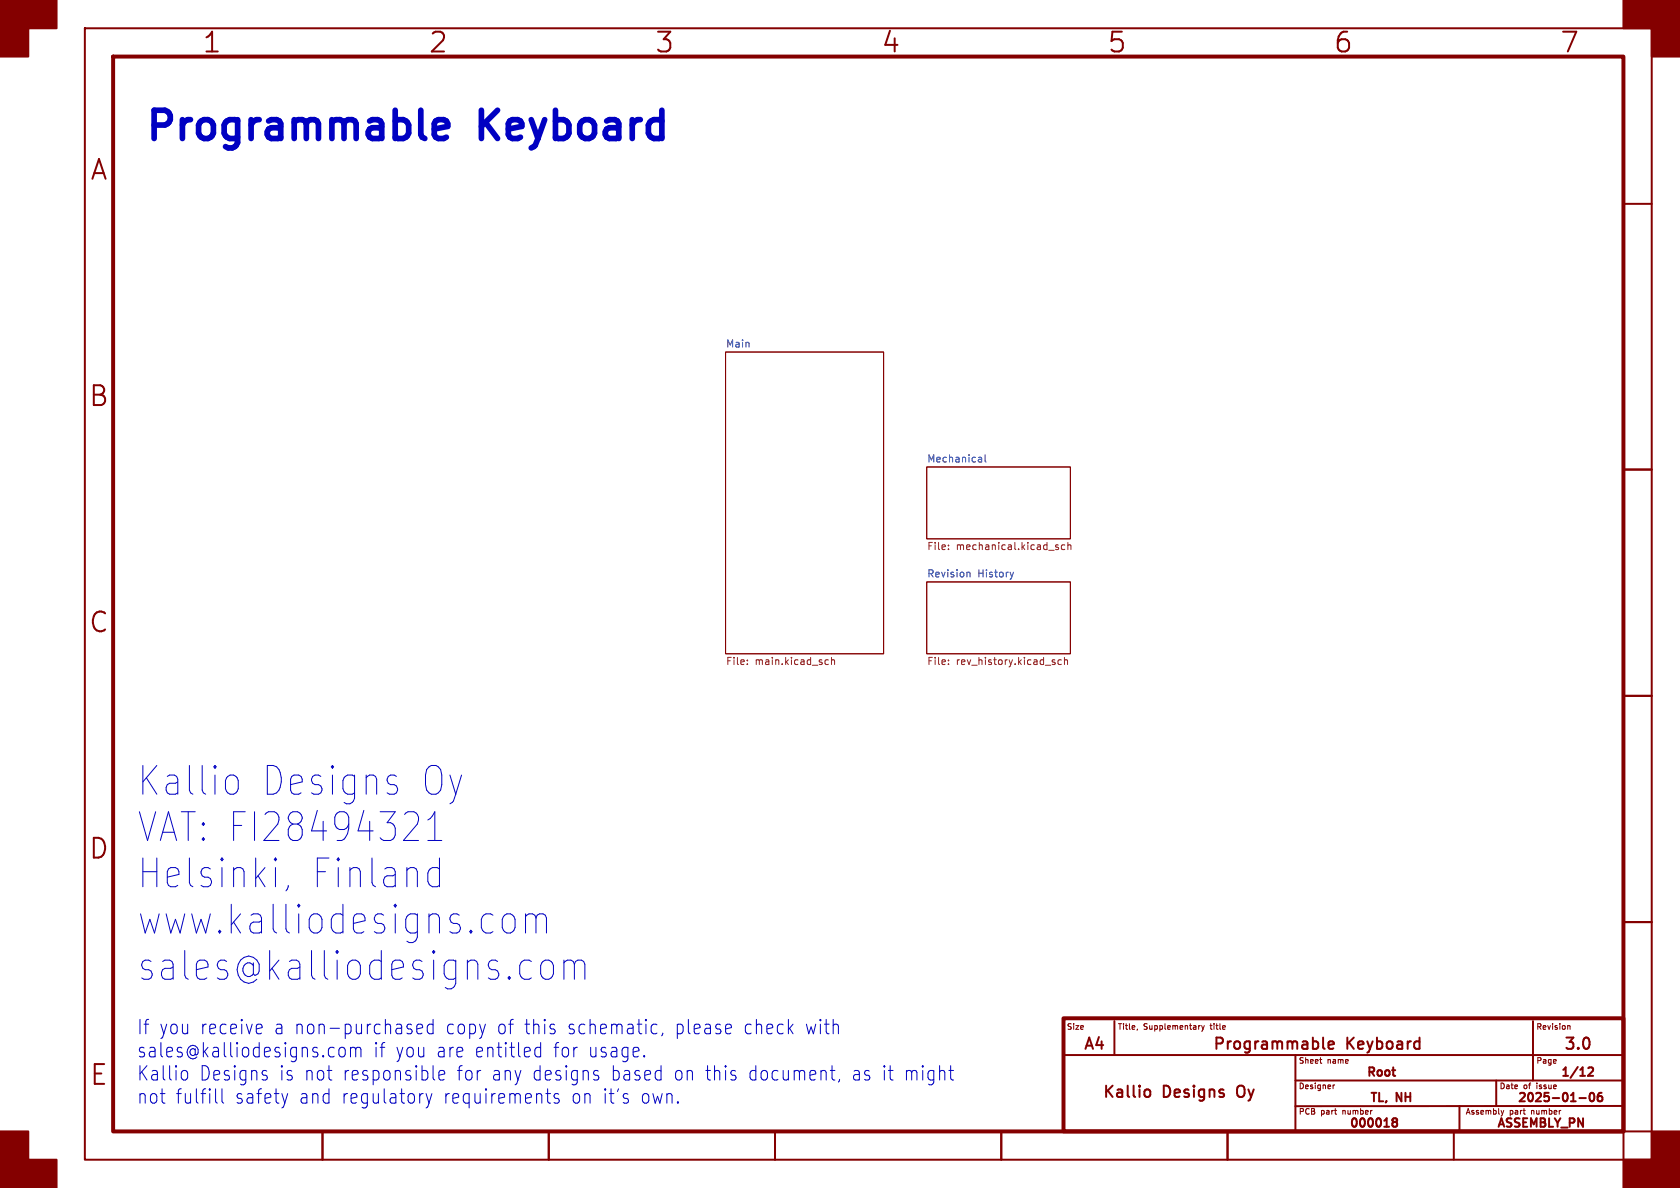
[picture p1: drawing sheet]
<svg xmlns="http://www.w3.org/2000/svg" width="297mm" height="210mm" viewBox="0 0 297 210" stroke-linecap="round" stroke-linejoin="round" font-family="sans-serif">
<g fill="none" stroke="#840000" stroke-width=".35">
<path d="M15 5h277v200h-277zM287 36h5M287 83h5M287 123h5M287 163h5M188 186.5h99M197 180.5v6M202.4 192.8a.54 .54 0 0 1 .5-.2 .54 .54 0 0 1 .5 .4v.5a.54 .54 0 0 1-.5 .4 .54 .54 0 0 1-.5-.2M229 186.5v13.5M229 191h58M233.9 183.4v1.7l.3 .3M234.9 184.7l.9-.1-.1-.4-.6-.1-.2 .3 .1 .9 .1 .1 .6-.1"/>
<path d="M246.1 189.2h.6M246.4 198.3l-.3-.3 .3-.3 .5 .1 .1 .2-.3 .3M246.4 198.3l-.3 .3 .1 .4 .2 .2 .5-.1 .1-.2-.1-.4-.2-.2M246.4 198.3h.3M246.5 190.2h.2M250.8 184.1l.2 .1M251 183.4v2M251 185.3l-.2 .1M258 195.5v4.5M264.5 191v4.5M271 180.5v10.5M279.2 194.1h1.2"/>
<path d="M280.8 188.8l.6-.1 .2 .1v.3l-.9 1.1h.9M281.1 193.3l.3-.1a.81 .81 0 0 1 .5 .6 .81 .81 0 0 1-.3 .8l-.1 .1a.81 .81 0 0 1-.4-1.4zM283.1 193.2a.59 .59 0 0 0-.7 .6v.6l.2 .2 .4 .1 .2-.2 .1-.5-.2-.2h-.4l-.3 .2M287 195.5h-58M57 200v5M97 200v5M137 200v5M177 200v5M181 200h111M217 200v5M257 200v5M287 200v5"/>
</g>
<path d="M20 10h267v190h-267zM188 180h99v20h-99z" fill="none" stroke="#840000" stroke-width=".7"/>
<g fill="#840000" stroke="#840000" stroke-width=".35">
<path d="M0 0h10v5h-5v5h-5z"/>
<path d="M0 200h5v5h5v5h-10z"/>
<path d="M287 0h10v10h-5v-5h-5z"/>
<path d="M292 200h5v10h-10v-5h5z"/>
</g>
<g fill="none" stroke="#840000" stroke-width=".18">
<path d="M128.3 62.2h27.9v53.4h-27.9zM163.8 82.6h25.4v12.7h-25.4zM163.8 102.9h25.4v12.7h-25.4zM201.1 181.9l-.1 .2M212.1 181.3h.1M212.4 181.3l.3 .7M212.7 182l-.3 .3M212.9 181.3l-.2 .7M233.3 187.3h.4M233.6 188h.1M235.7 191.8v.7M236 191.8l-.3 .2"/>
<path d="M265.4 196.3l.2 .7M265.6 197l-.1 .2M265.8 196.3l-.2 .7M277.2 181.3h.3l.1 .7"/>
</g>
<path d="M173.1 80.8h.3l.1 .2v.7M173.5 81.6l-.4 .1M173.5 81.1l-.4 .1M174.2 80.4v1.1l.1 .2M171 101.2h.4l.1 .8M179.2 101.1l-.3 .9" fill="none" stroke="#006464" stroke-width=".18"/>
<g fill="none" stroke="#725600" stroke-width=".18">
<path d="M167.7 97v.2M167.7 96.4v.1M186.8 96.7l.3 .1 .1 .2-.2 .2h-.3M186.8 96.3l.3 .1M188.2 96.4l-.3-.1-.3 .3 .2 .5h.4M188.8 96.4l.2-.1 .3 .1v.8M188.8 95.9v1.3M132.1 117.4v.1M132.1 116.7v.1M146.1 116.6l.4 .1M146.5 117.4l-.4 .1M147 116.8l.2-.2 .3 .1v.8"/>
<path d="M147 116.2v1.3M167.7 116.7v.1M167.7 117.4v.1M187.6 116.7l-.3-.1-.3 .3 .2 .5h.4M188.2 116.8l.2-.2 .3 .1v.8M188.2 116.2v1.3"/>
</g>
<g fill="none" stroke="#0000c2" stroke-width=".18">
<path d="M40.7 137a1.18 1.18 0 0 1 1.4 1v1.4a1.18 1.18 0 0 1-1.4 1M69.7 138.7a.89 .89 0 0 1 .6 .8 .89 .89 0 0 1-.6 .9M69.7 137l.4 .3M48.7 151.7l.2 .2-.2 .3M51 156.5v.3l-.5 .7M74 144.9l-.2 .8-2.5 2.9h2.7M75.6 148.6h2.5M76 156.5l.5 .3h.8l.4-.3M76 153.6l.5-.2h.8l.4 .2M76.9 143.5v5.1M77.7 151.7v5.1M89.2 161.8a1.12 1.12 0 0 1 1.9 .7v1.5a1.14 1.14 0 0 1-1.2 1 1.14 1.14 0 0 1-1.1-1v-1.5z"/>
<path d="M92.9 162a1.06 1.06 0 0 1 1.7-.2l.2 .5M92.9 161.5v3.4M93.5 169.7l.4 .3M93.9 172.9l-.4 .2M94.8 162.3l.2-.5 .4-.3h.6l.4 .3 .2 .5v2.6M94.8 162.3v2.6M96 170a1.12 1.12 0 0 1 1.8 .7v1.4a1.14 1.14 0 0 1-1.1 1.1 1.14 1.14 0 0 1-1.1-1.1v-1.4zM99.7 170.2a1.06 1.06 0 0 1 1.6-.2l.2 .4M99.7 169.7v3.4M101.5 170.4l.2-.4 .5-.3h.6l.4 .3 .2 .4v2.7M101.5 170.4v2.7M32.5 189.2a.59 .59 0 0 1 .7 .5v.7a.59 .59 0 0 1-.7 .5"/>
<path d="M38.1 192.5v2.1l.3 .4M39.2 192.5v2.1l.3 .4M46 181l.2 .2 .1 .5-1 .2M46.2 182.6l-.2 .1M47 190.1a.44 .44 0 0 1 .3 .4 .44 .44 0 0 1-.3 .4M47 189.2l.2 .1M50.9 193.3l-.6 1.7M58.9 185.1l.2 .2M59.1 186.7l-.2 .1M60.1 185.3a.56 .56 0 0 1 .9 .3v.7a.57 .57 0 0 1-.5 .6 .57 .57 0 0 1-.6-.6v-.7zM62 185.4a.53 .53 0 0 1 .8-.1l.1 .2M62 185.1v1.7"/>
<path d="M62.9 185.5l.3-.4 .5 .2 .1 1.5M62.9 185.5v1.3M73.7 181.9l1-.2-.1-.5-.6-.2-.3 .4 .1 1.2 .2 .1 .6-.1M75.3 193.3l.5 1.7M75.8 195l-.2 .6-.3 .3M76.4 193.3l-.6 1.7M76.6 181.2l-.7-.2-.4 .5v.8l.2 .3 .2 .1 .7-.1M76.6 180.2v2.5M77.6 190.1l1-.3-.1-.5-.6-.1-.3 .4 .1 1.2 .2 .1 .6-.1M94.6 186.3l.4 .5 .6-.1M95.6 185.3l-.6-.2-.4 .5M95.6 184.3v2.5"/>
<path d="M96.5 193.3h.8M96.9 194.9l.4 .1M98.8 193.4l-.5-.1a.44 .44 0 0 0-.4 .4 .44 .44 0 0 0 .4 .5h.3a.44 .44 0 0 1 .3 .4 .44 .44 0 0 1-.3 .4l-.7-.1M105.6 190.1a.44 .44 0 0 1 .3 .4 .44 .44 0 0 1-.3 .4M105.6 189.2l.2 .1M113.9 186.6l.1 .1-.1 .1M115.5 181l.6 .2M116.1 182.6l-.6 .1M117.2 182.6l-.2 .5M146.8 189.2h.8M147.2 190.8l.4 .1M148.4 190.8l-.2 .5"/>
<path d="M167.8 189.2h.8M168.4 190.9h.2"/>
</g>
<path d="M76.8 22.8l2.4-.5v-.4l-.3-.5-.5-.2h-.9l-.5 .2-.2 .5v1.9l.2 .4 .5 .3h.9l.5-.3" fill="none" stroke="#0000c2" stroke-width="1"/>
<g font-size="7.1" fill="#0000c2">
<text x="24.1" y="141">Kallio</text>
<text x="45.7" y="141">Designs</text>
<text x="73.5" y="141">Oy</text>
<text x="24.1" y="149.2">VAT: FI28494321</text>
<text x="24.1" y="157.4">Helsinki,</text>
<text x="54.6" y="157.4">Finland</text>
<text x="24.1" y="165.6">www.kalliodesigns.com</text>
<text x="24.1" y="173.7">sales@kalliodesigns.com</text>
</g>
<g font-size="7" fill="#0000c2">
<text x="25.4" y="25.2">Programmable</text>
<text x="85.3" y="25.2">Keyboard</text>
</g>
<g font-size="4.9" fill="#840000">
<text x="35.7" y="9.8">1</text>
<text x="75.7" y="9.8">2</text>
<text x="115.7" y="9.8">3</text>
<text x="155.7" y="9.8">4</text>
<text x="195.7" y="9.8">5</text>
<text x="235.7" y="9.8">6</text>
<text x="275.7" y="9.8">7</text>
<text x="15.8" y="32.3">A</text>
<text x="15.6" y="72.3">B</text>
<text x="15.6" y="112.3">C</text>
<text x="15.6" y="152.3">D</text>
<text x="15.7" y="192.3">E</text>
</g>
<g font-size="3.5" fill="#0000c2">
<text x="24.1" y="183.1">If you receive</text>
<text x="48.4" y="183.1">a non-purchased</text>
<text x="78.7" y="183.1">copy</text>
<text x="87.8" y="183.1">of this</text>
<text x="100.3" y="183.1">schematic,</text>
<text x="119.4" y="183.1">please</text>
<text x="131.5" y="183.1">check</text>
<text x="142.4" y="183.1">with</text>
<text x="24.1" y="187.2">sales@kalliodesigns.com</text>
<text x="24.1" y="191.2">Kallio</text>
<text x="35.2" y="191.2">Designs</text>
<text x="49.3" y="191.2">is not</text>
<text x="60.5" y="191.2">responsible</text>
<text x="65.9" y="187.2">if you are entitled</text>
<text x="80.7" y="191.2">for</text>
<text x="86.9" y="191.2">any designs</text>
<text x="97.8" y="187.2">for</text>
<text x="104" y="187.2">usage.</text>
<text x="108" y="191.2">based</text>
<text x="119.2" y="191.2">on this</text>
<text x="132.4" y="191.2">document,</text>
<text x="150.7" y="191.2">as it might</text>
<text x="24.1" y="195.3">not</text>
<text x="30.9" y="195.3">fulfill</text>
<text x="41.5" y="195.3">safety</text>
<text x="52.8" y="195.3">and</text>
<text x="60.3" y="195.3">regulatory</text>
<text x="78.3" y="195.3">requirements</text>
<text x="101" y="195.3">on it's</text>
<text x="113.3" y="195.3">own.</text>
</g>
<g font-size="2.8" fill="#840000">
<text x="191.4" y="186">A4</text>
<text x="214.2" y="186">Programmable</text>
<text x="238" y="186">Keyboard</text>
<text x="276.3" y="186">3.0</text>
<text x="194.7" y="194.5">Kallio</text>
<text x="205.6" y="194.5">Designs</text>
<text x="219.3" y="194.5">Oy</text>
</g>
<g font-size="2.1" fill="#840000">
<text x="241.5" y="190.8">Root</text>
<text x="275.7" y="190.8">1/12</text>
<text x="241.9" y="195.3">TL,</text>
<text x="246.9" y="195.3">NH</text>
<text x="268.1" y="195.3">2025-01-06</text>
<text x="238.3" y="199.8">000018</text>
<text x="264.4" y="199.8">ASSEMBLY_PN</text>
</g>
<g font-size="1.8" fill="#006464">
<text x="128.3" y="61.5">Main</text>
<text x="163.8" y="81.8">Mechanical</text>
<text x="163.8" y="102.2">Revision</text>
<text x="172.9" y="102.2">History</text>
</g>
<g font-size="1.8" fill="#725600">
<text x="163.8" y="97.6">File:</text>
<text x="169.1" y="97.6">mechanical.kicad_sch</text>
<text x="128.3" y="117.9">File:</text>
<text x="133.5" y="117.9">main.kicad_sch</text>
<text x="163.8" y="117.9">File:</text>
<text x="169.1" y="117.9">rev_history.kicad_sch</text>
</g>
<g font-size="1.4" fill="#840000">
<text x="188.5" y="182.3">Size</text>
<text x="197.5" y="182.3">Title,</text>
<text x="202.3" y="182.3">Supplementary</text>
<text x="214.4" y="182.3">title</text>
<text x="271.5" y="182.3">Revision</text>
<text x="229.5" y="188.3">Sheet</text>
<text x="234.8" y="188.3">name</text>
<text x="271.5" y="188.3">Page</text>
<text x="229.5" y="192.8">Designer</text>
<text x="229.5" y="197.3">PCB</text>
<text x="233.6" y="197.3">part</text>
<text x="237.7" y="197.3">number</text>
<text x="259" y="197.3">Assembly</text>
<text x="265" y="192.8">Date</text>
<text x="267" y="197.3">part</text>
<text x="269.4" y="192.8">of</text>
<text x="271.1" y="197.3">number</text>
<text x="272" y="192.8">issue</text>
</g>
</svg>
